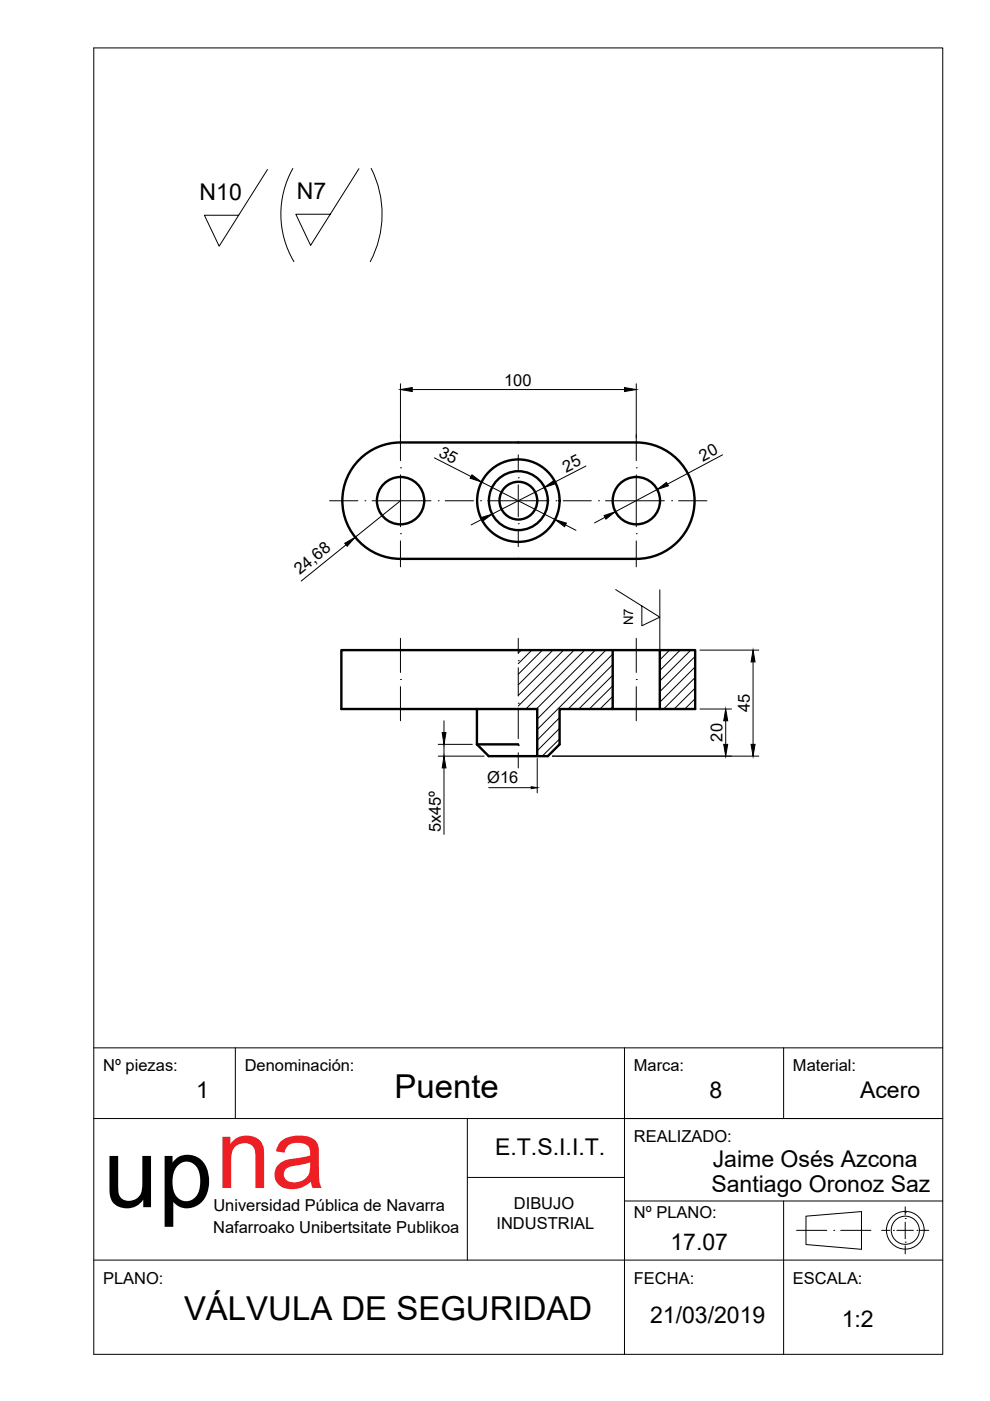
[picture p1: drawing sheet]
<svg xmlns="http://www.w3.org/2000/svg" width="210mm" height="297mm" viewBox="0 0 210 297" stroke-linecap="round" stroke-linejoin="round" font-family="sans-serif">
<!-- layer: 015_cajetin -->
<path d="M19.9 10.2h180v276.9h-180zM19.9 237.2h180M19.9 222.2h180M49.9 222.2v15M99.1 237.2v30M132.4 222.2v64.9M166.1 222.2v15M99.1 249.6h33.3M132.4 254.6h67.5M166.1 254.6v32.5M19.9 267.2h180" fill="none" stroke="#000" stroke-width=".21"/>
<!-- layer: 031_linea_continua_fina -->
<g fill="none" stroke="#000" stroke-width=".21">
<path d="M170.9 257.9l11.8-1v8l-11.8-1zM191.9 257h.1"/>
<circle cx="191.9" cy="260.8" r="4"/>
<circle cx="191.9" cy="260.8" r="2.98"/>
</g>
<!-- layer: 034_ejes -->
<g fill="none" stroke="#000" stroke-width=".21">
<path d="M84.9 99.2h.1M84.9 92.2v5.5M109.9 96.4v3.4M134.9 99.2h.1M134.9 92.2v5.5M69.9 106.2h6M77.4 106.2h.1M78.9 106.2h12.5M84.9 113.2h.1M84.9 100.7v11M84.9 114.7v5.5M92.9 106.2h.1"/>
<path d="M94.4 106.2h6M101.9 106.2h.1M103.4 106.2h13M109.9 101.3h.1M109.9 111h.1M109.9 102.8v6.8M109.9 112.5v3.4M117.9 106.2h.1M119.4 106.2h6M126.9 106.2h.1M128.4 106.2h12.5M134.9 113.2h.1"/>
<path d="M134.9 100.7v11M134.9 114.7v5.5M142.4 106.2h.1M143.9 106.2h6M84.9 135.3v7.3M109.9 135.3v3.3M134.9 135.3v7.3M84.9 144.1h.1M84.9 145.6v7.2M109.9 140.1h.1M109.9 149.1h.1M109.9 158.1h.1"/>
<path d="M109.9 141.6v6M109.9 150.6v6M109.9 159.6v3.2M134.9 144.1h.1M134.9 145.6v7.2M191.9 258.4h.1M191.9 255.9v1.7M191.9 259.1v3.5M168.9 260.9h6.4M176.8 260.9h.1M178.3 260.9h6.3M186.9 260.9h1.8"/>
<path d="M189.4 260.9h.1M190.1 260.9h3.6M191.9 263.4h.1M191.9 264.1v1.8M194.4 260.9h.1M195.1 260.9h1.8"/>
</g>
<!-- layer: 035_rayados_sombreados -->
<g fill="none" stroke="#000" stroke-width=".21">
<path d="M110.5 137.8l-.6 .7M112.8 137.8l-2.9 2.9M115 137.8l-5.1 5.2M117.2 137.8l-7.3 7.4M119.5 137.8l-9.6 9.6M121.7 137.8l-11.8 11.9M124 137.8l-12.5 12.5M126.2 137.8l-12.5 12.5M128.5 137.8l-14.6 14.6M129.9 138.7l-16 16M142 137.8l-2.1 2.1M144.2 137.8l-4.3 4.4"/>
<path d="M146.5 137.8l-6.6 6.6M147.4 139.1l-7.5 7.5M118.6 152.1l-4.7 4.8M118.6 154.4l-4.7 4.8M118.6 156.7l-3.6 3.6M129.9 140.9l-9.4 9.4M129.9 143.2l-7.2 7.1M129.9 145.4l-4.9 4.9M129.9 147.7l-2.7 2.6M129.9 149.9l-.5 .4M147.4 141.4l-7.5 7.5M147.4 143.6l-6.7 6.7"/>
<path d="M147.4 145.9l-4.5 4.4M147.4 148.1l-2.2 2.2"/>
</g>
<!-- layer: 030_linea_continua_gruesa -->
<g fill="none" stroke="#000" stroke-width=".51">
<path d="M76.2 97.4a12.3 12.3 0 0 1 8.7-3.6h50a12.3 12.3 0 0 1 12.4 12.4 12.3 12.3 0 0 1-12.4 12.3h-50a12.3 12.3 0 0 1-11.4-7.6 12.3 12.3 0 0 1 2.7-13.5zM129.9 137.8v12.5M139.9 137.8v12.5M101.1 157.8l2.5 2.5h12.5l2.5-2.5v-7.5h28.8v-12.5h-75v12.5h41.5v10M101.1 150.3v7.5M101.1 157.8h8.8"/>
<circle cx="84.9" cy="106.2" r="5"/>
<circle cx="109.9" cy="106.2" r="8.7"/>
<circle cx="109.9" cy="106.2" r="6.2"/>
<circle cx="109.9" cy="106.2" r="4"/>
<circle cx="134.9" cy="106.2" r="5"/>
</g>
<!-- layer: 040_cotas. -->
<g fill="none" stroke="#000" stroke-width=".21">
<path d="M56.7 35.9l-10.2 16.3-3.2-6.6h7.3M62.1 35.7a19.7 19.7 0 0 0 .2 19.8M76.1 35.8l-10.2 16.2-3.2-6.6h7.3M78.7 35.7a21.5 21.5 0 0 1-.2 19.8M84.9 81.4v11.4M87.4 82.6h45M92.1 97.1l7.8 3.9M124.2 98.8l-6.5 3.4M134.9 81.4v11.4M153.2 96.4l-11.7 6.3M73.3 115.5l-9.4 7.7M84.9 106.2l-9.6 7.7"/>
<path d="M102.1 110.2l-2.2 1.1M102.1 102.2l15.6 8M115.4 103.3l-11.1 5.7M119.9 111.3l2.2 1.1M128.3 109.7l-2.2 1.2M139.3 103.8l-8.8 4.7M130.5 125l9.4 5.9-3.8 1.8v-4.2M139.9 125.1v12.7M148.4 137.8h12.5M92.9 157.8h7.2M94.1 152.8v2.5M94.1 157.8v2.5"/>
<path d="M148.4 150.3h6.7M153.9 152.8v5M159.7 140.3v17.5M92.9 160.3h9.7M94.1 162.8v14.1M103.6 167h9M113.9 160.8v7.3M117.1 160.3h43.8"/>
</g>
<g fill="#000" stroke="#000" stroke-width=".21">
<path d="M84.9 82.6l2.5-.4v.8zM132.4 82.2l2.5 .4-2.5 .4zM73.1 115.2l2.2-1.3-1.7 1.9zM100.1 100.7l2 1.5-2.4-.8zM101.9 109.8l2.4-.8-2 1.5zM115.4 103.3l2.1-1.5 .4 .7zM117.7 110.2l2.4 .7-.4 .8zM128.1 109.3l2.4-.8-2 1.6zM139.3 103.8l2-1.5 .4 .7zM93.8 155.3h.8l-.5 2.5zM153.4 157.8h.9l-.4 2.5zM153.9 150.3l.4 2.5h-.9z"/>
<path d="M159.2 157.8h.9l-.4 2.5zM159.7 137.8l.4 2.5h-.9zM94.1 160.3l.5 2.5h-.8zM112.6 166.8l1.3 .2-1.3 .2z"/>
</g>
<text font-size="21" x="21.9" y="255.9">upna</text>
<g font-size="7">
<text x="83.6" y="232.8">Puente</text>
<text x="39" y="279.8">VÁLVULA DE SEGURIDAD</text>
</g>
<g font-size="4.9">
<text x="42.3" y="42.4">N10</text>
<text x="62.9" y="42.2">N7</text>
<text x="41.6" y="232.8">1</text>
<text x="150.4" y="232.8">8</text>
<text x="182.4" y="232.8">Acero</text>
<text x="105" y="244.9">E.T.S.I.I.T.</text>
<text x="151.1" y="247.4">Jaime Osés Azcona</text>
<text x="150.8" y="252.8">Santiago Oronoz Saz</text>
<text x="142.1" y="265.1">17.07</text>
<text x="137.8" y="280.5">21/03/2019</text>
<text x="178.5" y="281.3">1:2</text>
</g>
<g font-size="3.5">
<text x="106.9" y="81.9">100</text>
<text x="92.8" y="96.7" transform="rotate(27 92.8 96.7)">35</text>
<text x="120" y="100.2" transform="rotate(-27 120 100.2)">25</text>
<text x="149" y="97.9" transform="rotate(-28 149 97.9)">20</text>
<text x="63.6" y="122" transform="rotate(-39 63.6 122)">24,68</text>
<text x="159" y="151" transform="rotate(-90 159 151)">45</text>
<text x="153.2" y="157.2" transform="rotate(-90 153.2 157.2)">20</text>
<text x="103.3" y="166">Ø16</text>
<text x="93.5" y="176.4" transform="rotate(-90 93.5 176.4)">5x45º</text>
<text x="21.9" y="227.2">Nº piezas:</text>
<text x="51.9" y="227.2">Denominación:</text>
<text x="134.4" y="227.2">Marca:</text>
<text x="168.1" y="227.2">Material:</text>
<text x="134.4" y="242.1">REALIZADO:</text>
<text x="45.2" y="256.8">Universidad Pública de Navarra</text>
<text x="109" y="256.3">DIBUJO</text>
<text x="45.2" y="261.3">Nafarroako Unibertsitate Publikoa</text>
<text x="105.3" y="260.6">INDUSTRIAL</text>
<text x="134.4" y="258.2">Nº PLANO:</text>
<text x="21.9" y="272.2">PLANO:</text>
<text x="134.4" y="272.2">FECHA:</text>
<text x="168.1" y="272.2">ESCALA:</text>
</g>
<text font-size="2.8" x="134.2" y="132.5" transform="rotate(-90 134.2 132.5)">N7</text>
</svg>
